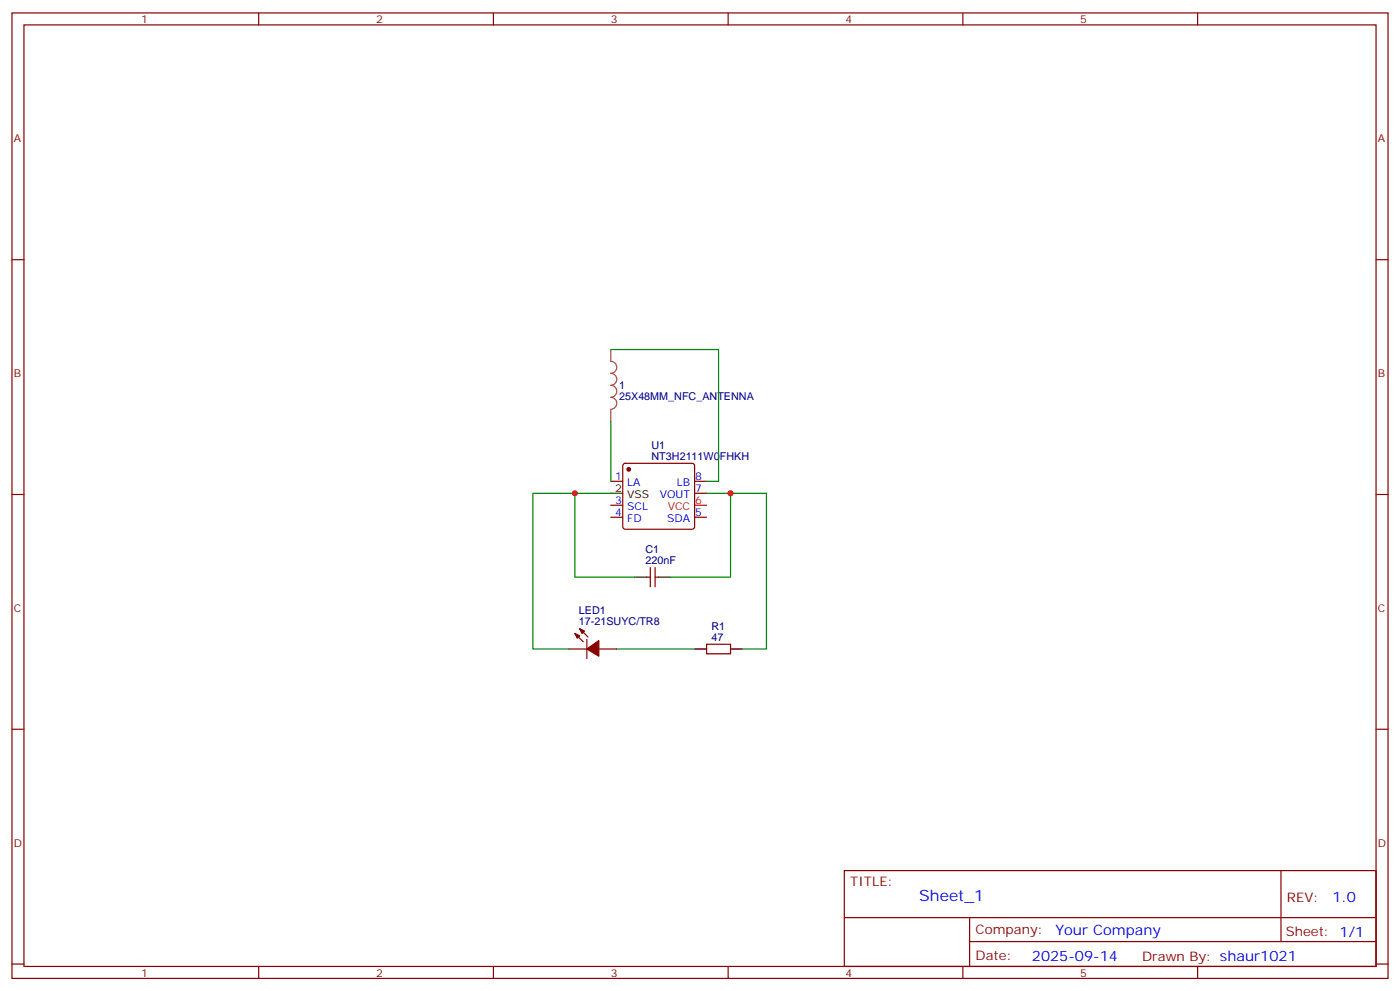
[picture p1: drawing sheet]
<svg xmlns="http://www.w3.org/2000/svg" width="412mm" height="292mm" viewBox="0 0 412 292" stroke-linecap="round" stroke-linejoin="round" font-family="sans-serif">
<g fill="none" stroke="#870000" stroke-width=".35">
<path d="M3.5 3.8h405.4v284.3h-405.4zM7.1 7.3h398.2v277.3h-398.2zM76.2 3.8v3.5M145.3 3.8v3.5M214.5 3.8v3.5M283.6 3.8v3.5M352.8 3.8v3.5M3.5 76.5h3.6M405.3 76.5h3.6M183.7 136.7l.4-.2h19.8l.5 .2 .2 .5v18l-.2 .5-.5 .2h-19.8l-.4-.3-.3-.4v-18zM3.5 145.6h3.6M179.9 141.7h3.5"/>
<path d="M179.9 152.3h3.5M179.9 148.8h3.5M204.6 141.7h3.5M204.6 145.3h3.5M204.6 152.3h3.5M405.3 145.6h3.6M190.5 170h1.1M191.6 167.1v5.7M193 167.1v5.7M193 170h1M167.6 191.1h5.3M169.3 186.5l2.5 2.5"/>
<path d="M170.7 185.1l2.5 2.5M172.9 188.3v5.7M176.4 191.1h5.3M208.1 189.7h7.1v2.8h-7.1zM3.5 214.8h3.6M405.3 214.8h3.6M248.7 256.4h156.6v28.2h-156.6zM377.3 256.4v20.9M248.7 270.2h156.5M285.6 277.3h119.6M285.6 270.2v14.2M3.5 283.9h3.6"/>
<path d="M76.2 284.6v3.5M145.3 284.6v3.5M214.5 284.6v3.5M283.6 284.6v3.5M352.8 284.6v3.5M405.3 283.9h3.6"/>
</g>
<path d="M204.6 148.8h3.5" fill="none" stroke="#f00" stroke-width=".35"/>
<path d="M179.9 145.3h3.5M187 170h3.5M194 170h3.6M204.6 191.1h3.5M215.2 191.1h3.5" fill="none" stroke="#000" stroke-width=".35"/>
<g fill="#870000" stroke="#870000" stroke-width=".35">
<path d="M169.3 186.5l1.4 .8-.7 .7z"/>
<path d="M170.7 185.1l1.5 .7-.8 .7z"/>
<path d="M172.9 191.1l3.5-2.4v4.6z"/>
<circle cx="185.2" cy="138.2" r=".53"/>
</g>
<path d="M179.9 102.9v3.5a1.76 1.76 0 0 1 1.8 1.8 1.76 1.76 0 0 1-1.8 1.7 1.76 1.76 0 0 1 1.8 1.8 1.76 1.76 0 0 1-1.8 1.8 1.76 1.76 0 0 1 1.8 1.7 1.76 1.76 0 0 1-1.8 1.8 1.76 1.76 0 0 1 1.8 1.8 1.76 1.76 0 0 1-1.8 1.7M179.9 120.6v3.5" fill="none" stroke="#a64a4a" stroke-width=".35"/>
<path d="M179.9 102.9h31.8v38.8h-3.6M179.9 124.1v17.6M169.3 145.3h-12.3v45.8h10.6M179.9 145.3h-10.6v24.7h17.7M208.1 145.3h7.1v24.7h-17.6M215.2 145.3h10.6v45.8h-7.1M181.7 191.1h22.9" fill="none" stroke="#008700" stroke-width=".35"/>
<g fill="#c00">
<circle cx="169.3" cy="145.3" r=".88"/>
<circle cx="215.2" cy="145.3" r=".88"/>
</g>
<text font-size="4.6" fill="#00f" x="270.8" y="265.4">Sheet_1</text>
<g font-size="4.2" fill="#00f">
<text x="392.5" y="265.7">1.0</text>
<text x="310.9" y="275.2">Your Company</text>
<text x="304" y="283">2025-09-14</text>
</g>
<g font-size="3.9" fill="#800">
<text x="250.5" y="261">TITLE:</text>
<text x="379.1" y="265.7">REV:</text>
<text x="287.4" y="275.2">Company:</text>
<text x="378.7" y="275.8">Sheet: 1/1</text>
<text x="287.4" y="282.9">Date:</text>
<text x="336.4" y="282.9">Drawn By: shaur1021</text>
</g>
<g font-size="3.2" fill="#800">
<text x="41.6" y="6.8">1</text>
<text x="110.8" y="6.8">2</text>
<text x="179.9" y="6.8">3</text>
<text x="249.1" y="6.8">4</text>
<text x="318.2" y="6.8">5</text>
<text x="4.1" y="41.9">A</text>
<text x="405.9" y="41.9">A</text>
<text x="4.1" y="111.1">B</text>
<text x="405.9" y="111.1">B</text>
<text x="4.1" y="180.2">C</text>
<text x="405.9" y="180.2">C</text>
<text x="4.1" y="249.3">D</text>
<text x="405.9" y="249.3">D</text>
<text x="41.6" y="287.6">1</text>
<text x="110.8" y="287.6">2</text>
<text x="179.9" y="287.6">3</text>
<text x="249.1" y="287.6">4</text>
<text x="318.2" y="287.6">5</text>
</g>
<g font-size="3.2" fill="#000080">
<text x="182.4" y="117.8">25X48MM_NFC_ANTENNA</text>
<text x="182.4" y="114.7">1</text>
<text x="191.9" y="135.4">NT3H2111W0FHKH</text>
<text x="191.9" y="132.3">U1</text>
<text x="190.2" y="166.1">220nF</text>
<text x="190.2" y="163">C1</text>
<text x="170.5" y="184.1">17-21SUYC/TR8</text>
<text x="170.5" y="181">LED1</text>
<text x="209.6" y="185.6">R1</text>
<text x="209.6" y="188.7">47</text>
</g>
<g font-size="3.2" fill="#00f">
<text x="181.3" y="141.4">1</text>
<text x="184.7" y="143.2">LA</text>
<text x="199.4" y="143.2">LB</text>
<text x="204.8" y="141.4">8</text>
<text x="181.3" y="148.4">3</text>
<text x="194.4" y="146.7">VOUT</text>
<text x="204.8" y="144.9">7</text>
<text x="181.3" y="152">4</text>
<text x="184.7" y="153.7">FD</text>
<text x="184.7" y="150.2">SCL</text>
<text x="196.5" y="153.7">SDA</text>
<text x="204.8" y="152">5</text>
</g>
<g font-size="3.2">
<text x="181.3" y="144.9">2</text>
<text x="184.7" y="146.7">VSS</text>
</g>
<g font-size="3.2" fill="#f00">
<text x="204.8" y="148.4">6</text>
<text x="196.7" y="150.2">VCC</text>
</g>
</svg>
